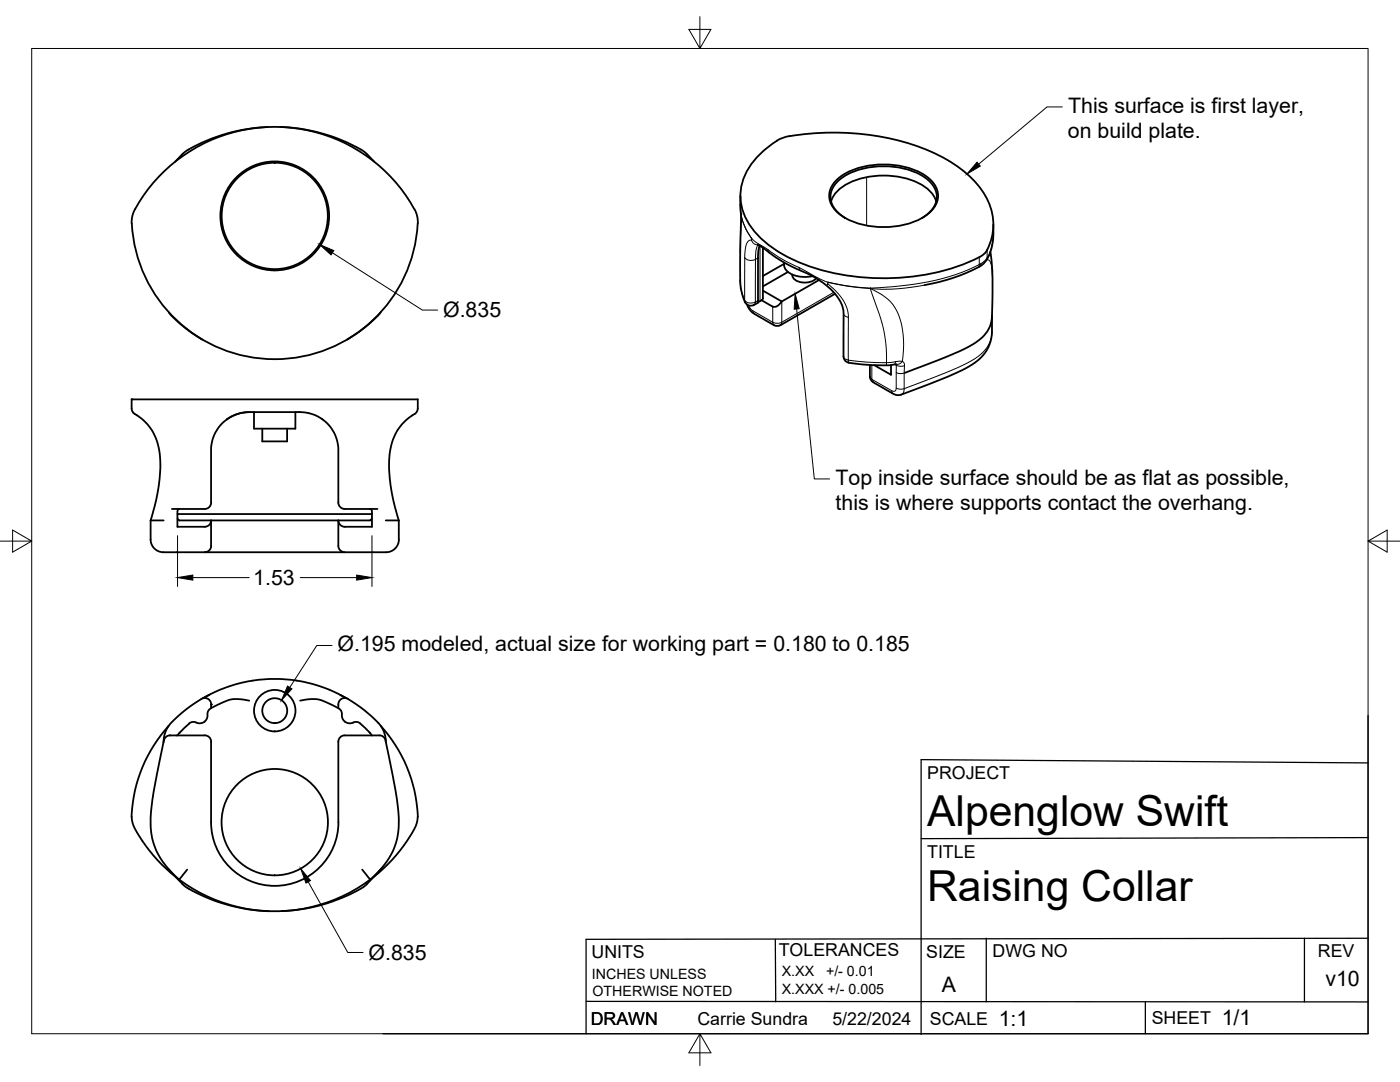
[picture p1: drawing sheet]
<svg xmlns="http://www.w3.org/2000/svg" width="279mm" height="216mm" viewBox="0 0 279 216" stroke-linecap="round" stroke-linejoin="round" font-family="sans-serif">
<!-- layer: Visible -->
<g fill="none" stroke="#000" stroke-width=".36">
<path d="M31.7 35.2a31.8 31.8 0 0 1 51.4 7.5l.2 .4a8.4 8.4 0 0 1-.1 3.7 28.5 28.5 0 0 1-29.9 24.8 28.5 28.5 0 0 1-27-28l.1-.5a23.2 23.2 0 0 1 5.3-7.9zM53.4 25.3a32.5 32.5 0 0 0-16.8 5.3l-1.6 1.7M56 25.3a32.3 32.3 0 0 1 17.1 5.3l1.6 1.7M147.7 39.1l.2 5.1-.2 11.7a9 9 0 0 0 1.3 4.8l.7 .3 .8-.2M155.1 28.1a15.4 15.4 0 0 0-7.1 8.7 11 11 0 0 0 3.6 10.5 30.3 30.3 0 0 0 15.6 7.4 45.5 45.5 0 0 0 28.3-3.4M157.6 27.2a50.7 50.7 0 0 1 29.9 3.9 21 21 0 0 1 9.4 8.5 11 11 0 0 1 .1 10.3M157.6 27.2l-1.1 .2-1.4 .7M166.9 36a13.8 13.8 0 0 1 10.1-3.2 13.4 13.4 0 0 1 8.8 3.2 4.1 4.1 0 0 1 0 6.2 13.8 13.8 0 0 1-10.1 3.1 13.4 13.4 0 0 1-8.8-3.1 4.1 4.1 0 0 1 0-6.2zM151.2 48.9l.3 .1a40.8 40.8 0 0 0 10.2 5.8 12.7 12.7 0 0 1 6.4 6.4l.3 1.4-.1 8.5a1.3 1.3 0 0 0 1.1 1.3l3.7 .4a17.8 17.8 0 0 0 5.8-.1M151.6 49l-.3 2.1-.1 9.4 .9-.7 .2-.3v-10.1M152 59.9l2.2 1.3a1.48 1.48 0 0 0 1.8-1.1M156.5 52.4a2.55 2.55 0 0 0 2.4 2.6l2 .3 1.3-.2"/>
<path d="M156.5 52.6l-4.2 2.5M157.2 54.3l-4.9 2.9M158.1 54.8a1.51 1.51 0 0 0 1.5 1.5l1.1 .1a2.98 2.98 0 0 0 2.2-.9M163.4 55.9l-7.4 4.3-3.7-2.2M165.9 40.2a6.7 6.7 0 0 1 4.1-3.9 16.4 16.4 0 0 1 14.7 1 5.4 5.4 0 0 1 2.1 2.9M166.6 58.6l-10.9 6.3M168.7 43.5a4.7 4.7 0 0 1-2.7-5.6 7.8 7.8 0 0 1 5-3.9 16.3 16.3 0 0 1 13.8 1.6 4.2 4.2 0 0 1 .2 7.2l-1 .7M197 49.9l-.7 .9-.8 .5M197.7 50.3l.1 .8a64.7 64.7 0 0 1 0 13.4 7.9 7.9 0 0 1-4.6 4.8l-4.6 2-8 3.1M198.2 44.8a11.6 11.6 0 0 1-1.4 7.2l-.5 .6a30.4 30.4 0 0 1-11.8 4.3M33.7 62.3l.1 .2a26.4 26.4 0 0 0 6.6 5.3M76 62.3l-.1 .2a26.9 26.9 0 0 1-6.6 5.3"/>
<path d="M149.1 60.8a3.4 3.4 0 0 0 1.4 1.8l4 2.3a1.28 1.28 0 0 0 1.2 0M151.2 60.5l-.7 .4M173.6 72.8v2.3a1.28 1.28 0 0 0 .7 1.1M177.8 72.8v2l-3.3-1.9M198 63a15.6 15.6 0 0 1-.3 5 8.7 8.7 0 0 1-5.1 5.6 112.3 112.3 0 0 1-13.2 5.2l-1.2-.3-4-2.2M45.3 83.7a8.1 8.1 0 0 1 5.3-1.5h8.4a7.7 7.7 0 0 1 8.5 7.7v10.4a1.5 1.5 0 0 0 2.1 1.3h5.7M45.3 83.7a7.5 7.5 0 0 0-3.2 6.2v10.4M49.7 82.2a7.7 7.7 0 0 0-4.4 1.5M50.7 82.2v3.3h8.2v-3.3M52.3 85.5v2.6h5v-2.6M30.1 103.8h2.6M30.1 103.8a30 30 0 0 0 1.5-14.7 10.5 10.5 0 0 0-5-6.8l-.3-.6v-2h57.1v2l-.3 .6a10.6 10.6 0 0 0-5.4 9.6 36.7 36.7 0 0 0 1.9 11.9"/>
<path d="M30.1 103.8v3.9M30.1 107.6a2.55 2.55 0 0 0 2.5 2.6M32.6 110.2h8.3M35.4 102.6h38.8M35.4 103.5l.4 .3h6.3M35.8 101.6l-.3 .1-.1 .4v3h5.5a1.28 1.28 0 0 0 1.2-1.3M42.1 108.9a1.28 1.28 0 0 1-1.2 1.3M42.1 100.3a1.51 1.51 0 0 1-2 1.3h-5.8M73.8 101.6l.3 .1 .1 .4v3h-5.4a1.28 1.28 0 0 1-1.3-1.3v5.1a1.28 1.28 0 0 0 1.3 1.3M74.2 103.5l-.3 .3h-31.8v5.1M77 103.8h2.6M79.6 103.8v3.9"/>
<path d="M79.6 107.6a2.9 2.9 0 0 1-3.6 2.6h-35.1M40.4 139.4a28.6 28.6 0 0 1 28.8 0M41.8 138.7l-1.3 .6M49.7 139.8a8.8 8.8 0 0 0-7 1.2l-.6 .3v-.7M59.9 139.8a8.8 8.8 0 0 1 7.1 1.2l.5 .3M67.9 138.7l1.2 .6M32.7 147.8a98.6 98.6 0 0 0-2.6 15.4 14.2 14.2 0 0 0 5.7 12.3l1.6-2M33.7 144.8a27.9 27.9 0 0 0-7.4 18.8 16 16 0 0 0 3.5 6.2l2.5 2.7 2.7 2.4M33.9 146.7h.1M34 146.7h6.9a1.28 1.28 0 0 1 1.2 1.3M34 146.7a1.28 1.28 0 0 0-1.3 1M37.8 144.4l-2.4 2.3"/>
<path d="M39.2 144.2a1.28 1.28 0 0 0-1.4 .2M40.9 144a1.6 1.6 0 0 1-1.7 .2M42.1 148v16.1a12.7 12.7 0 0 0 12.7 12.7 12.7 12.7 0 0 0 12.7-12.7M42.1 141.3a1.47 1.47 0 0 0-.7 1.7l-.5 1M42.1 140.6a1.28 1.28 0 0 0-1.9-1.1 22.6 22.6 0 0 0-6.7 5.5l-.7 1.8-.2 1.3M68.8 144a2.07 2.07 0 0 1-.6-1.8l-.3-.6-.3-.2a1.41 1.41 0 0 1 .2-1.7 1.41 1.41 0 0 1 1.7-.2 22.8 22.8 0 0 1 6.6 5.5l.8 1.8 .1 1.3M68.8 144a1.6 1.6 0 0 0 1.7 .2M70.5 144.2a1.28 1.28 0 0 1 1.4 .2M71.9 144.4l2.3 2.3M75.7 146.7a1.28 1.28 0 0 1 1.3 1M75.7 146.7h-6.9a1.24 1.24 0 0 0-1.3 1.3v16.1M76 144.8a27.9 27.9 0 0 1 7.3 18.8 16 16 0 0 1-3.5 6.2l-2.4 2.7-2.7 2.4"/>
<path d="M76.9 147.8a98.6 98.6 0 0 1 2.7 15.4 14.2 14.2 0 0 1-5.7 12.3l-1.6-2M33.6 173.4l3 3.2a32.3 32.3 0 0 0 17.1 5.2M35.8 175.5a31.9 31.9 0 0 0 38.1 0M76 173.4l-3 3.2a33.1 33.1 0 0 1-16.8 5.2"/>
<circle cx="54.8" cy="43.1" r="10.9"/>
<circle cx="54.8" cy="43.1" r="10.6"/>
<circle cx="54.8" cy="141.8" r="4.1"/>
<circle cx="54.8" cy="141.8" r="2.49"/>
<circle cx="54.8" cy="164.1" r="10.6"/>
</g>
<g fill="#000">
<circle cx="26.3" cy="79.7" r=".18"/>
<circle cx="42.1" cy="140.6" r=".18"/>
</g>
<!-- layer: Visible Narrow -->
<g fill="none" stroke="#000" stroke-width=".2">
<path d="M173 35.4v9.6M147.7 55.9a10.1 10.1 0 0 0 .9 4M147.7 40.9l.2 1.7M147.8 42.6l.1 .1M147.9 42.7a14.6 14.6 0 0 0 2.1 5v.2M147.9 42.6a11.6 11.6 0 0 0 2 4.9M147.9 42.7l-.2 7.7M147.9 42.7h.1M147.9 42.6v.1M148.6 59.9a1.74 1.74 0 0 0 2.2 .4M148.6 59.9l.1 .4M148.6 51.4a1.74 1.74 0 0 0 2.2 .4"/>
<path d="M148.6 51.4v8.5M149.9 47.5a9 9 0 0 0 3.1 2.1l.2 .2M149.9 47.4v.1M150 47.9a1.23 1.23 0 0 0 1.2 1M150 47.9a1.37 1.37 0 0 0-1.2 1.6l-.2 1.9M150.8 51.8l-.1 8.5M151.2 48.9h.1M151.3 48.9a4.8 4.8 0 0 0-.5 2.9M151.3 51.5l-.5 .3M151.3 60l-.6 .3M151.7 49.1v11M153.3 49.8l.2 .6"/>
<path d="M153.3 49.8a26.3 26.3 0 0 0 6.2 3.6l.3 .6M159.5 53.4l.3 .2a29.3 29.3 0 0 0 5.6 2.7M165.3 56.7l-.3 .2M165.4 56.3a46.3 46.3 0 0 0 8.3 1.2M165.4 56.3h.1M166.4 58.3l-10.4 6M173.7 57.6l.2 .7a39.7 39.7 0 0 1 2.9 10.2l.1 3.9 3.2-.3M173.7 57.6a50 50 0 0 1-8.5-1.3l-.1 .2a12 12 0 0 1 4.1 5.5l.1 1.3M173.7 57.6h.1M173.7 57.5h.1M173.7 57.5v.1M173.7 57.6a9.4 9.4 0 0 1 5.5 5 17.8 17.8 0 0 1 .9 9.5"/>
<path d="M173.7 57.5l.1 .1M184.5 56.9a35.6 35.6 0 0 1-10.8 .7M195.4 52.8a47 47 0 0 1-18.7 4.5l-3 .2M195.4 51.3v1.5M195.4 52.8l-.2 .5M195.7 52.6l-.2 .6M196.9 51.8a.82 .82 0 0 1 .9 .9l.3 2.2v2.1M197 49.9v1.6M197 51.4l-.2 .5M197.7 50.1l-.1 .3M198.2 46.7a7 7 0 0 1-2 5.6l-.8 .5M149.4 61l.7 .9 4.1 2.4"/>
<path d="M150.3 62l.2 .6M150.7 60.3l-.2 .5M154.2 64.3l1.1 .2 .7-.2M154.2 61.2v3.1M154.2 64.3l.3 .6M156 64.3l-.3 .6M156 60.2v4.1M168.3 71.1a.96 .96 0 0 0 1 .7M168.4 62.6a.97 .97 0 0 0 .9 .7M169.3 71.9l3.8 .4 3.8 .1v.5M169.3 71.8l.1 .6M169.3 63.3v8.6"/>
<path d="M173.6 75.2l.7 1M178 78l.2 .5M178.6 72.7l.3 .2v4.5a.55 .55 0 0 1-.3 .6 .55 .55 0 0 1-.7 0l-3.9-2.3v-2.9M178.7 72.2l-.2 .5M178.8 72.7l.1 .1a1.45 1.45 0 0 0 1.6 .2M178.9 74.3a2.11 2.11 0 0 0 1.7 .1M178.9 77.4a2.05 2.05 0 0 0 1.6 .1M180.1 72.1a1.11 1.11 0 0 1-1.3 .6M180.1 72.1a.78 .78 0 0 1 .4 .9l-.1 4.6M180.4 77.6a1.18 1.18 0 0 1-.5 1.1M198 66a6.4 6.4 0 0 1-3.5 5.6 58.4 58.4 0 0 1-11.4 4.9l-2.7 1.1"/>
</g>
<!-- layer: Border -->
<path d="M6.3 9.7h266.7v196.6h-266.7zM139.7 3.3v6.4l2.2-3.8h-4.4l2.2 3.8M0 108h6.3l-3.8-2.2v4.4l3.8-2.2M273 108l3.8 2.2v-4.4l-3.8 2.2h6.4M139.7 206.3l-2.2 3.8h4.4l-2.2-3.8v6.3" fill="none" stroke="#000" stroke-width=".2"/>
<!-- layer: Titleblock -->
<path d="M273 142.8v63.5h-196.6M273 152.2l-89.2-.6v54.8M273 167.1l-89.2 .2M117 199.8l156 .1M154.7 187.5l.1 12.4M196.8 187.2v12.7M228.6 199.9v6.4M260.3 187.2v12.7M273 187.2l-156 .2v18.9" fill="none" stroke="#000" stroke-width=".25"/>
<!-- layer: FD_Dimensions -->
<path d="M66.3 50.4l18 11.5h3M35.4 106.9v10.1M38.5 115.3h11.2M59.9 115.3h11.3M74.2 106.9v10.1M66.3 128.8h-3.1l-5.4 8.4M61.5 176l7.9 14.1h3.1" fill="none" stroke="#000" stroke-width=".2"/>
<path d="M63.8 48.8l2.8 1.2-.5 .9zM35.4 115.3l3.1-.6v1.1zM71.2 114.7l3 .6-3 .5zM57.4 136.9l.9 .6-2.1 2.2zM60 173.3l2 2.4-.9 .5z" fill="#000" stroke="#000" stroke-width=".2"/>
<!-- layer: Leaders -->
<path d="M195 32.4l.6 .7-2.6 1.6zM158.7 58.6l.8 3-1 .1z" fill="#000" stroke="#000" stroke-width=".2"/>
<path d="M212 21.3h-3l-13.7 11.4M159 61.7l3.5 33.9h3.1" fill="none" stroke="#000" stroke-width=".2"/>
<g font-size="8.5">
<text x="185" y="164.9">Alpenglow Swift</text>
<text x="185" y="179.9">Raising Collar</text>
</g>
<g font-size="4.3">
<text x="213.2" y="22.5">This surface is first layer,</text>
<text x="213.1" y="27.6">on build plate.</text>
<text x="88.4" y="63.3">Ø.835</text>
<text x="166.7" y="96.7">Top inside surface should be as flat as possible,</text>
<text x="166.8" y="101.8">this is where supports contact the overhang.</text>
<text x="50.5" y="116.8">1.53</text>
<text x="67.4" y="129.9">Ø.195 modeled, actual size for working part = 0.180 to 0.185</text>
<text x="73.6" y="191.5">Ø.835</text>
<text x="188" y="197.9">A</text>
<text x="264.5" y="196.7">v10</text>
<text x="199.3" y="204.7">1:1</text>
<text x="243.8" y="204.6">1/1</text>
</g>
<g font-size="3.5">
<text x="185" y="155.5">PROJECT</text>
<text x="185" y="171.2">TITLE</text>
<text x="118" y="191.1">UNITS</text>
<text x="155.4" y="190.8">TOLERANCES</text>
<text x="184.8" y="191.2">SIZE</text>
<text x="198.1" y="191">DWG NO</text>
<text x="263" y="191">REV</text>
<text x="117.9" y="204.5">DRAWN</text>
<text x="139.2" y="204.5">Carrie Sundra</text>
<text x="166.1" y="204.5">5/22/2024</text>
<text x="185.6" y="204.5">SCALE</text>
<text x="229.8" y="204.4">SHEET</text>
</g>
<g font-size="2.8">
<text x="118.1" y="195.4">INCHES UNLESS</text>
<text x="156" y="194.8">X.XX</text>
<text x="164.9" y="194.8">+/- 0.01</text>
<text x="118.3" y="198.8">OTHERWISE NOTED</text>
<text x="156" y="198.2">X.XXX +/- 0.005</text>
</g>
</svg>
